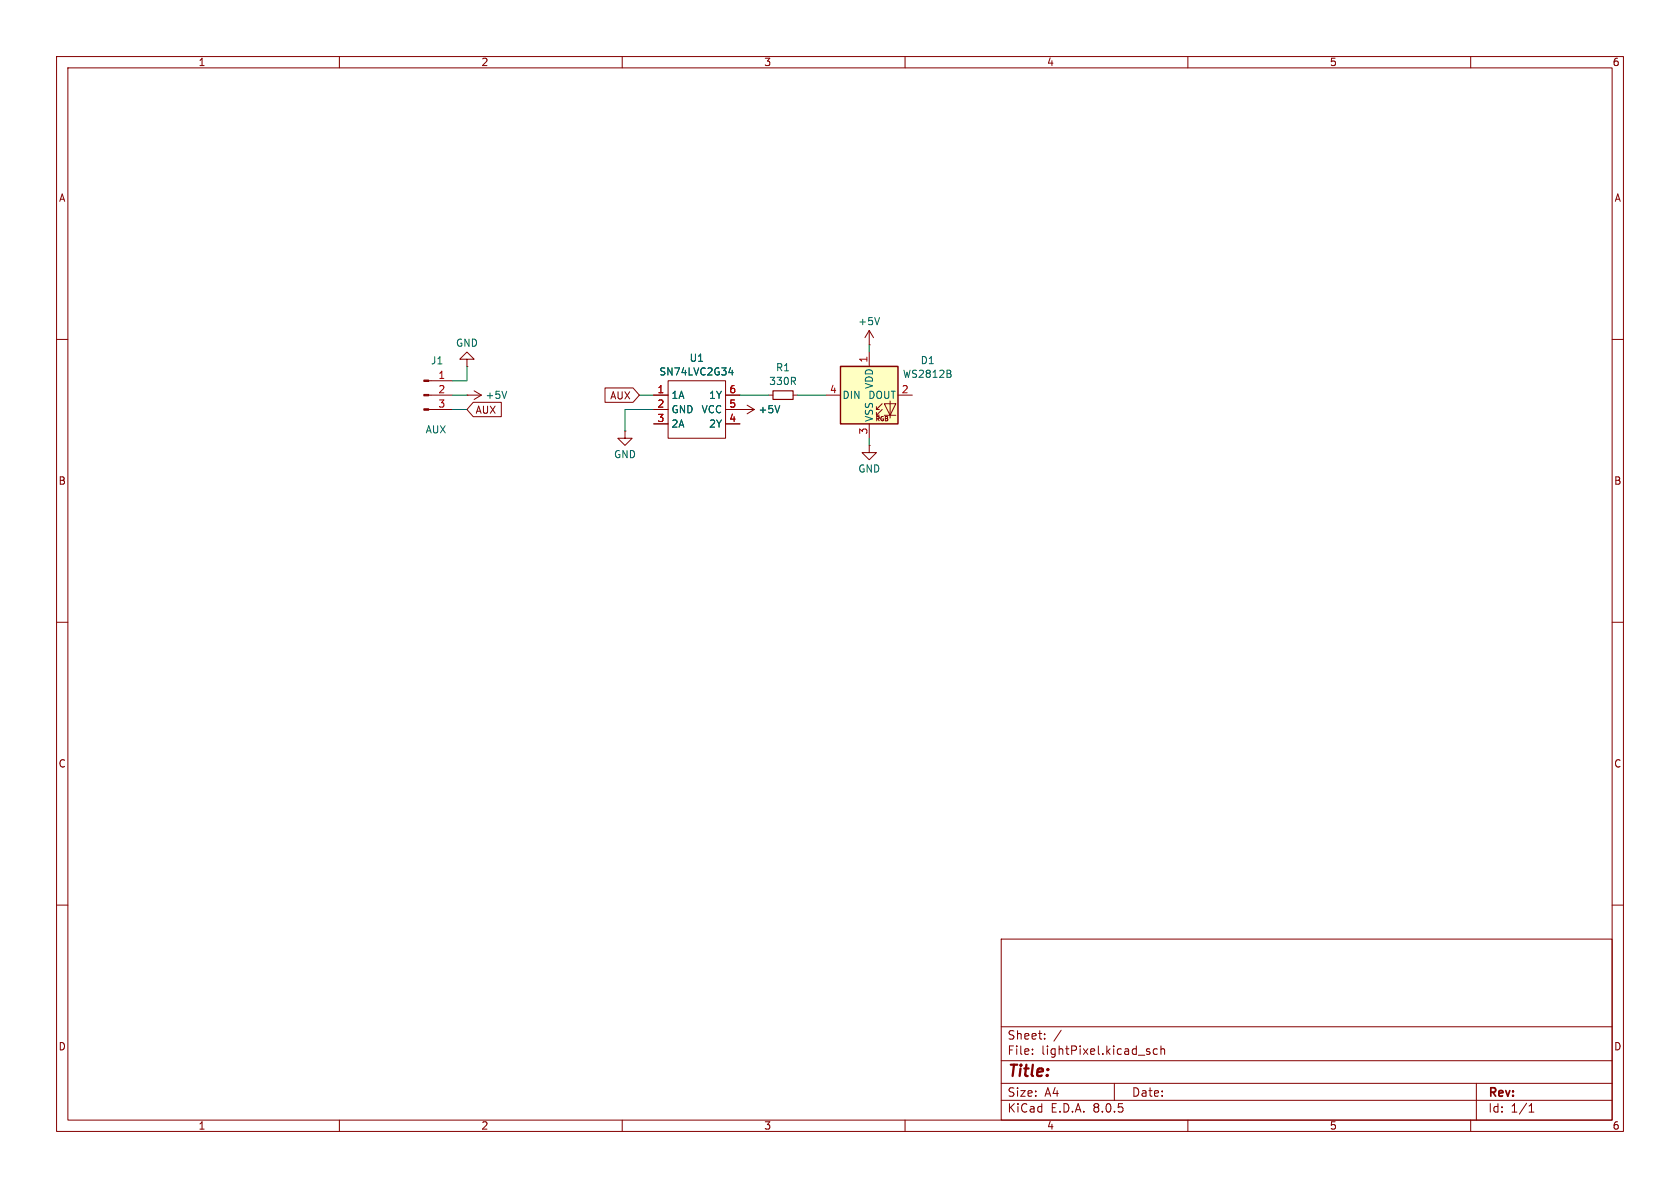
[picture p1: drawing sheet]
<svg xmlns="http://www.w3.org/2000/svg" width="297mm" height="210mm" viewBox="0 0 297 210" stroke-linecap="round" stroke-linejoin="round" font-family="sans-serif">
<g fill="none" stroke="#840000" stroke-width=".18">
<path d="M10 10h277v190h-277zM12 12h273v186h-273zM60 10v2M110 10v2M160 10v2M210 10v2M260 10v2M10 60h2M153.7 58.4l-.8 1.3M153.7 58.4v2.6M153.7 58.4l.7 1.3M285 60h2"/>
<path d="M82.5 69.9h.1M82.5 69.9h2.6M83.8 69.1l1.3 .8M85.1 69.9l-1.3 .7M153.7 78.7v1.3h1.2l-1.2 1.3-1.3-1.3h1.3M153.7 78.7h.1M153.7 61h.1M10 110h2M285 110h2M10 160h2M285 160h2M177 166h108v32h-108z"/>
<path d="M60 198v2M110 198v2M160 198v2M177 194.5h108M177 191.5h108M177 187.5h108M177 181.5h108M182.5 186.3v.1M182.5 185.5v.1M184.7 183.6v.1M184.7 182.8v.1M187.6 182.1l-1.3 2"/>
<path d="M197 191.5v3M202.9 185.9l.3 .1 .1 .2-.2 .2h-.3M202.9 185.4l.3 .1M204.6 185.5l-.4-.1-.3 .3v.4l.1 .2h.6M205.2 185.5l.3-.1 .3 .1 .1 .9M205.2 184.9v1.5M210 198v2M260 198v2M261 191.5v6.5M270.3 196.6h.9M270.3 195.5l.4-.4v1.5"/>
</g>
<path d="M155.5 56.1l-.4 1.3M89.6 69.2l-.4 1.2" fill="none" stroke="#006464" stroke-width=".18"/>
<path d="M148.6 64.8h10.1v10.1h-10.1z" fill="#ffffc2"/>
<g fill="none" stroke="#840000" stroke-width=".18">
<path d="M75.8 72.4h4.2M75.8 69.9h4.2M75.8 67.3h4.2M82.5 63.5h1.3l-1.3-1.3-1.2 1.3h1.2v1.3M82.5 64.8h.1M83.7 71.1h4.9v2.6h-4.9l-1.2-1.3zM107 68.6h4.9l1.1 1.3-1.1 1.2h-4.9zM110.5 76.2v1.3h1.3l-1.3 1.2-1.3-1.2h1.3M110.5 76.2h.1M115.6 72.4h2.5M115.6 69.9h2.5M115.6 74.9h2.5"/>
<path d="M118.1 67.3h10.2v10.2h-10.2zM128.3 72.4h5M128.3 69.9h2.5M128.3 74.9h2.5M130.8 72.4h.1M132.1 71.6l1.2 .8M133.3 72.4l-1.2 .8M135.9 69.9h.8M140.2 69.9h.8M146 69.9h2.6M153.7 62.2v2.6M153.7 74.9v2.6"/>
<path d="M154.9 73.4h.5M154.9 72.4h.5M156 72.4l-1.1 1v-.5M156 71.4l-1.1 1v-.5M156.3 71.4h2.1l-1 2zM156.3 73.4h2.1M157.4 70.9v3M158.7 69.9h2.6"/>
</g>
<path d="M148.6 64.8h10.1v10.1h-10.1z" fill="none" stroke="#840000" stroke-width=".25"/>
<path d="M128.8 65.9h.8M129.4 65.4v.9M137.8 71.7l-.4 1.3M168 66.1l.2 .2-.2 .3M168 65.6v.3" fill="none" stroke="#006464" stroke-width=".18"/>
<g fill="#840000" stroke="#840000" stroke-width=".18">
<path d="M74.9 72.3h.9v.2h-.9z"/>
<path d="M74.9 69.7h.9v.3h-.9z"/>
<path d="M74.9 67.2h.9v.2h-.9z"/>
</g>
<path d="M136.7 69.1h3.5v1.5h-3.5z" fill="none" stroke="#840000" stroke-width=".2"/>
<path d="M80 72.4h2.5M80 69.9h2.5M82.5 64.8v2.5h-2.5M113 69.9h2.6M115.6 72.4h-5.1v3.8M130.8 69.9h5.1M141 69.9h5M153.7 61v1.2M153.7 77.5v1.2" fill="none" stroke="#009600" stroke-width=".18"/>
<text font-size="2.8" fill="#840000" x="178" y="190.9">Title:</text>
<g font-size="2.1" fill="#840000">
<text x="178" y="184">Sheet:</text>
<text x="178" y="186.7">File:</text>
<text x="184.1" y="186.7">lightPixel.kicad_sch</text>
<text x="178" y="196.9">KiCad</text>
<text x="178" y="194.1">Size:</text>
<text x="184.7" y="194.1">A4</text>
<text x="185.7" y="196.9">E.D.A.</text>
<text x="193.3" y="196.9">8.0.5</text>
<text x="200" y="194.1">Date:</text>
<text x="263" y="194.3">Rev:</text>
<text x="263" y="196.9">Id:</text>
<text x="267.1" y="196.9">1/1</text>
</g>
<g font-size="1.8" fill="#840000">
<text x="35" y="11.9">1</text>
<text x="85" y="11.9">2</text>
<text x="135" y="11.9">3</text>
<text x="185" y="11.9">4</text>
<text x="235" y="11.9">5</text>
<text x="285" y="11.9">6</text>
<text x="10.3" y="35.9">A</text>
<text x="285.3" y="35.9">A</text>
<text x="107.8" y="70.8">AUX</text>
<text x="84" y="73.3">AUX</text>
<text x="10.3" y="85.9">B</text>
<text x="285.3" y="85.9">B</text>
<text x="10.3" y="135.9">C</text>
<text x="285.3" y="135.9">C</text>
<text x="10.3" y="185.9">D</text>
<text x="285.3" y="185.9">D</text>
<text x="35" y="199.9">1</text>
<text x="85" y="199.9">2</text>
<text x="135" y="199.9">3</text>
<text x="185" y="199.9">4</text>
<text x="235" y="199.9">5</text>
<text x="285" y="199.9">6</text>
</g>
<g font-size="1.8" fill="#006464">
<text x="151.6" y="57.7">+5V</text>
<text x="76.1" y="64.6">J1</text>
<text x="80.5" y="61.5">GND</text>
<text x="121.8" y="64.2">U1</text>
<text x="137.1" y="65.8">R1</text>
<text x="162.7" y="64.6">D1</text>
<text x="85.7" y="70.7">+5V</text>
<text x="116.5" y="66.6">SN74LVC2G34</text>
<text x="118.6" y="70.7">1A</text>
<text x="125.3" y="70.7">1Y</text>
<text x="135.9" y="68.3">330R</text>
<text x="148.8" y="70.7">DIN</text>
<text x="153.4" y="70.7">DOUT</text>
<text x="154.5" y="68.9" transform="rotate(-90 154.5 68.9)">VDD</text>
<text x="159.5" y="67">WS2812B</text>
<text x="75.2" y="76.8">AUX</text>
<text x="118.6" y="73.3">GND</text>
<text x="118.6" y="75.8">2A</text>
<text x="123.9" y="73.3">VCC</text>
<text x="125.3" y="75.8">2Y</text>
<text x="134" y="73.3">+5V</text>
<text x="154.5" y="74.7" transform="rotate(-90 154.5 74.7)">VSS</text>
<text x="108.5" y="81.2">GND</text>
<text x="151.6" y="83.7">GND</text>
</g>
<g font-size="1.8" fill="#a90000">
<text x="153.4" y="64.2" transform="rotate(-90 153.4 64.2)">1</text>
<text x="77.4" y="67.1">1</text>
<text x="77.4" y="69.6">2</text>
<text x="116.1" y="69.6">1</text>
<text x="128.8" y="69.6">6</text>
<text x="146.6" y="69.6">4</text>
<text x="159.3" y="69.6">2</text>
<text x="77.4" y="72.1">3</text>
<text x="116.1" y="72.1">2</text>
<text x="116.1" y="74.7">3</text>
<text x="128.8" y="74.7">4</text>
<text x="128.8" y="72.1">5</text>
<text x="153.4" y="76.9" transform="rotate(-90 153.4 76.9)">3</text>
</g>
<text font-size="1.1" fill="#840000" x="154.7" y="74.6">RGB</text>
</svg>
